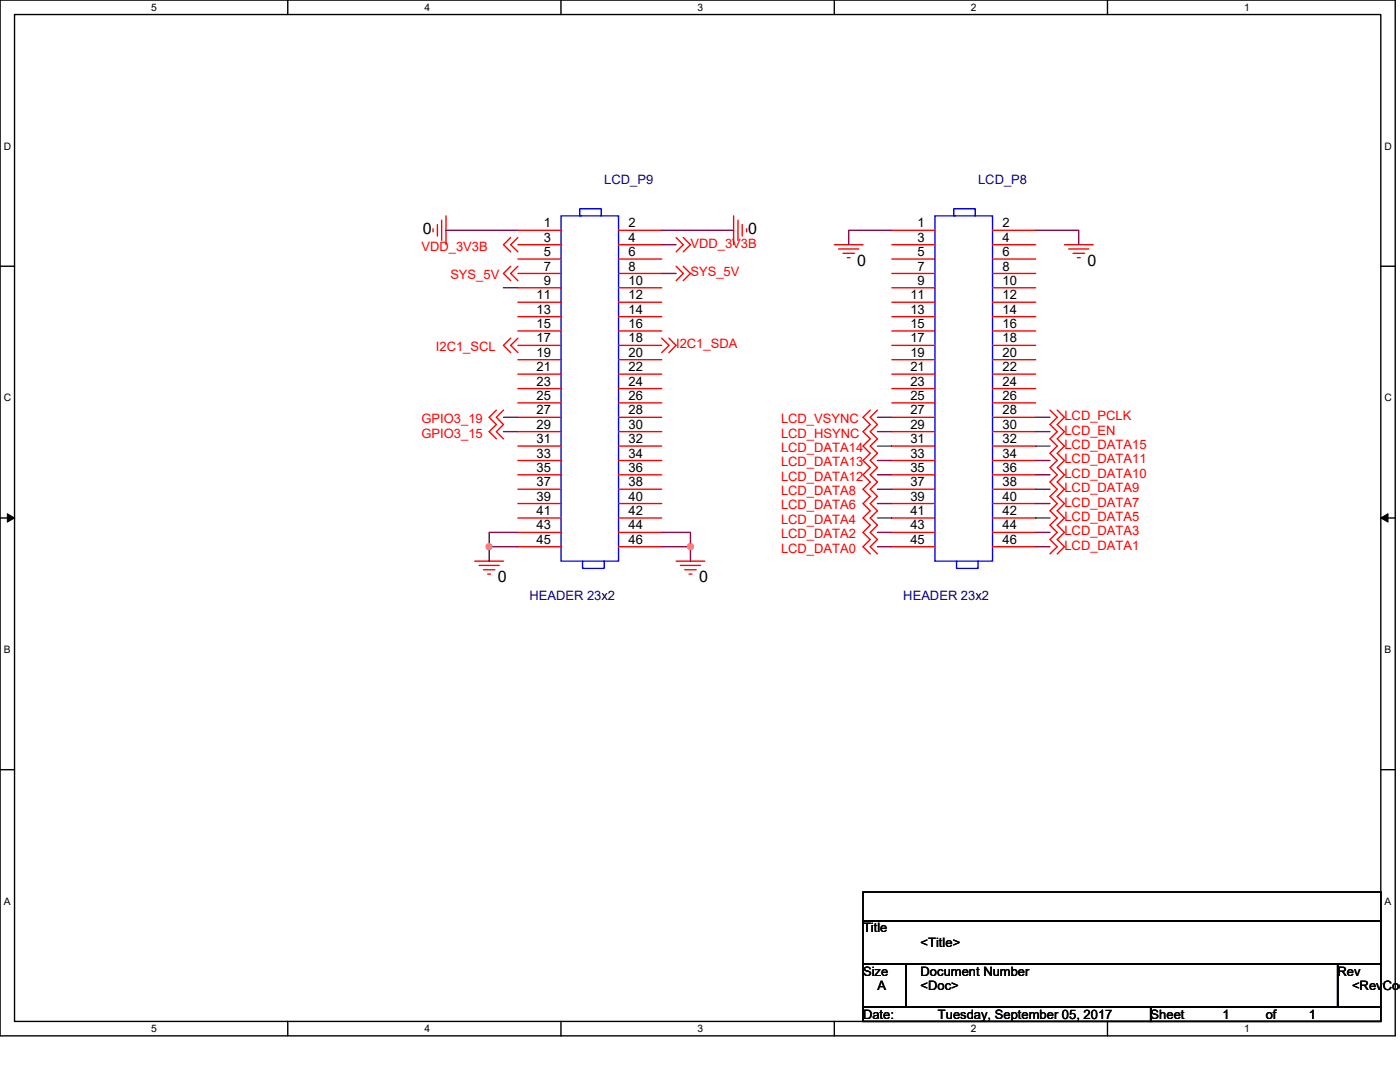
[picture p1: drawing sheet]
<svg xmlns="http://www.w3.org/2000/svg" width="279mm" height="216mm" viewBox="0 0 279 216" stroke-linecap="round" stroke-linejoin="round" font-family="sans-serif">
<path d="M0 0h278.4v206.7h-278.4zM2.9 2.9h272.7v200.9h-272.7z" fill="none" stroke="#000" stroke-width=".28"/>
<g fill="#fff">
<path d="M30.2 .3h1.1v2.3h-1.1z"/>
<path d="M30.2 204.1h1.1v2.3h-1.1z"/>
</g>
<path d="M57.4 0v2.9M57.4 203.8v2.9" fill="none" stroke="#000" stroke-width=".28"/>
<g fill="#fff">
<path d="M84.7 .3h1.1v2.3h-1.1z"/>
<path d="M84.7 204.1h1.1v2.3h-1.1z"/>
</g>
<path d="M112 0v2.9M112 203.8v2.9" fill="none" stroke="#000" stroke-width=".28"/>
<g fill="#fff">
<path d="M139.2 .3h1.2v2.3h-1.2z"/>
<path d="M139.2 204.1h1.2v2.3h-1.2z"/>
</g>
<path d="M166.5 0v2.9M166.5 203.8v2.9" fill="none" stroke="#000" stroke-width=".28"/>
<g fill="#fff">
<path d="M193.8 .3h1.1v2.3h-1.1z"/>
<path d="M193.8 204.1h1.1v2.3h-1.1z"/>
</g>
<path d="M221 0v2.9M221 203.8v2.9" fill="none" stroke="#000" stroke-width=".28"/>
<g fill="#fff">
<path d="M248.3 .3h1.1v2.3h-1.1z"/>
<path d="M248.3 204.1h1.1v2.3h-1.1z"/>
<path d="M.7 28h1.5v2.3h-1.5z"/>
<path d="M276.3 28h1.5v2.3h-1.5z"/>
<path d="M.7 78.2h1.5v2.3h-1.5z"/>
<path d="M276.3 78.2h1.5v2.3h-1.5z"/>
</g>
<path d="M0 53.1h2.9M275.6 53.1h2.8" fill="none" stroke="#000" stroke-width=".28"/>
<g fill="#fff">
<path d="M.7 128.5h1.4v2.2h-1.4z"/>
<path d="M276.3 128.5h1.4v2.2h-1.4z"/>
</g>
<path d="M0 103.4h2.9M275.6 103.4h2.8" fill="none" stroke="#000" stroke-width=".28"/>
<path d="M1.5 102.5l1.4 .9-1.4 .8zM275.6 103.4l1.4-.9v1.7z" fill="#000" stroke="#000" stroke-width=".2"/>
<g fill="#fff">
<path d="M.7 178.7h1.4v2.3h-1.4z"/>
<path d="M276.3 178.7h1.4v2.3h-1.4z"/>
</g>
<path d="M0 153.6h2.9M275.6 153.6h2.8M172.2 178h103.4v5.7h-103.4zM172.2 183.7h103.4v8.6h-103.4zM172.2 192.3h8.6v8.6h-8.6zM180.8 192.3h86.2v8.6h-86.2zM267 192.3h8.6v8.6h-8.6zM172.2 200.9h57.4v2.9h-57.4zM229.6 200.9h46v2.9h-46z" fill="none" stroke="#000" stroke-width=".28"/>
<g fill="none" stroke="#f00" stroke-width=".28">
<path d="M86.4 45.7v.5M87.3 44.8v2.3M88.1 43.9v4.1M89 43.1v5.7M101.9 47.4l-1.4 1.4 1.4 1.4M101.9 53.1l-1.4 1.5 1.4 1.4M103.4 47.4l-1.5 1.4 1.5 1.4M103.4 53.1l-1.5 1.5 1.5 1.4M103.4 46h8.6M103.4 48.8h8.6M103.4 51.7h8.6M103.4 54.6h8.6"/>
<path d="M103.4 57.4h8.6M123.4 46h8.7M123.4 48.8h8.7M123.4 51.7h8.7M123.4 54.6h8.7M123.4 57.4h8.7M134.9 47.4l1.5 1.4-1.5 1.4M134.9 53.1l1.5 1.5-1.5 1.4M136.4 47.4l1.4 1.4-1.4 1.4M136.4 53.1l1.4 1.5-1.4 1.4M146.4 43.1v5.7M147.3 43.9v4.1"/>
<path d="M148.1 44.8v2.3M149 45.7v.5M166.5 48.8h5.7M167.4 49.7h4M168.2 50.5h2.3M169.1 51.4h.6M178 46h8.6M178 48.8h8.6M178 51.7h8.6M178 54.6h8.6M178 57.4h8.6M198.1 46h8.6"/>
<path d="M198.1 48.8h8.6M198.1 51.7h8.6M198.1 54.6h8.6M198.1 57.4h8.6M212.4 48.8h5.8M213.3 49.7h4M214.1 50.5h2.4M215 51.4h.6M101.9 67.5l-1.4 1.4 1.4 1.5M103.4 67.5l-1.5 1.4 1.5 1.5M103.4 60.3h8.6M103.4 63.2h8.6"/>
<path d="M103.4 66h8.6M103.4 68.9h8.6M103.4 71.8h8.6M103.4 74.7h8.6M103.4 77.5h8.6M123.4 60.3h8.7M123.4 63.2h8.7M123.4 66h8.7M123.4 68.9h8.7M123.4 71.8h8.7M123.4 74.7h8.7M123.4 77.5h8.7"/>
<path d="M132.1 67.5l1.4 1.4-1.4 1.5M133.5 67.5l1.4 1.4-1.4 1.5M178 60.3h8.6M178 63.2h8.6M178 66h8.6M178 68.9h8.6M178 71.8h8.6M178 74.7h8.6M178 77.5h8.6M198.1 60.3h8.6M198.1 63.2h8.6M198.1 66h8.6"/>
<path d="M198.1 68.9h8.6M198.1 71.8h8.6M198.1 74.7h8.6M198.1 77.5h8.6M99.1 81.8l-1.5 1.5 1.5 1.4-1.5 1.4 1.5 1.5M100.5 81.8l-1.4 1.5 1.4 1.4-1.4 1.4 1.4 1.5M103.4 80.4h8.6M103.4 83.3h8.6M103.4 86.1h8.6M103.4 89h8.6M103.4 91.9h8.6M103.4 94.7h8.6"/>
<path d="M103.4 97.6h8.6M123.4 80.4h8.7M123.4 83.3h8.7M123.4 86.1h8.7M123.4 89h8.7M123.4 91.9h8.7M123.4 94.7h8.7M123.4 97.6h8.7M173.7 81.8l-1.5 1.5 1.5 1.4-1.5 1.4 1.5 1.5-1.5 1.4 1.5 1.4-1.5 1.5 1.5 1.4-1.5 1.4 1.5 1.5-1.5 1.4 1.5 1.5-1.5 1.4 1.5 1.4-1.5 1.5 1.5 1.4-1.5 1.4 1.5 1.5-1.5 1.4 1.5 1.4M175.1 81.8l-1.4 1.5 1.4 1.4-1.4 1.4 1.4 1.5-1.4 1.4 1.4 1.4-1.4 1.5 1.4 1.4-1.4 1.4 1.4 1.5-1.4 1.4 1.4 1.5-1.4 1.4 1.4 1.4-1.4 1.5 1.4 1.4-1.4 1.4 1.4 1.5-1.4 1.4 1.4 1.4M178 80.4h8.6M178 83.3h8.6"/>
<path d="M178 86.1h8.6M178 89h8.6M178 91.9h8.6M178 94.7h8.6M178 97.6h8.6M198.1 80.4h8.6M198.1 83.3h8.6M198.1 86.1h8.6M198.1 89h8.6M198.1 91.9h8.6M198.1 94.7h8.6M198.1 97.6h8.6"/>
<path d="M209.5 81.8l1.5 1.5-1.5 1.4 1.5 1.4-1.5 1.5 1.5 1.4-1.5 1.4 1.5 1.5-1.5 1.4 1.5 1.4-1.5 1.5 1.5 1.4-1.5 1.5 1.5 1.4-1.5 1.4 1.5 1.5-1.5 1.4 1.5 1.4-1.5 1.5 1.5 1.4-1.5 1.4M211 81.8l1.4 1.5-1.4 1.4 1.4 1.4-1.4 1.5 1.4 1.4-1.4 1.4 1.4 1.5-1.4 1.4 1.4 1.4-1.4 1.5 1.4 1.4-1.4 1.5 1.4 1.4-1.4 1.4 1.4 1.5-1.4 1.4 1.4 1.4-1.4 1.5 1.4 1.4-1.4 1.4M94.7 112h5.8M95.6 112.8h4M96.5 113.7h2.3M97.3 114.6h.6M103.4 100.5h8.6M103.4 103.4h8.6M103.4 106.2h8.6M103.4 109.1h8.6M123.4 100.5h8.7M123.4 103.4h8.7"/>
<path d="M123.4 106.2h8.7M123.4 109.1h8.7M134.9 112h5.8M135.8 112.8h4M136.7 113.7h2.2M137.5 114.6h.6M178 100.5h8.6M178 103.4h8.6M178 106.2h8.6M178 109.1h8.6M198.1 100.5h8.6M198.1 103.4h8.6"/>
<path d="M198.1 106.2h8.6M198.1 109.1h8.6"/>
</g>
<path d="M112 43.1h11.4v68.9h-11.4zM116 43.1h-.3v-1.4h4.3v1.4M186.6 43.1h11.5v68.9h-11.5zM190.6 43.1h-.3v-1.4h4.3v1.4M116.3 112v1.4h4.3v-1.4M190.9 112v1.4h4.3v-1.4" fill="none" stroke="#00f" stroke-width=".28"/>
<g fill="none" stroke="#800040" stroke-width=".28">
<path d="M89 46h14.4M100.5 57.4h2.9M132.1 54.6h2.8M132.1 46h14.3M132.1 48.8h2.8M178 46h-8.6v2.8M206.7 46h8.6v2.8M100.5 83.3h2.9M100.5 86.1h2.9M175.1 83.3h2.9M175.1 91.9h2.9M175.1 97.6h2.9"/>
<path d="M175.1 86.1h2.9M175.1 89h2.9M175.1 94.7h2.9M206.7 94.7h2.8M206.7 89h2.8M206.7 83.3h2.8M206.7 97.6h2.9M206.7 91.9h2.9M206.7 86.1h2.9M103.4 109.1h-5.8v2.9M103.4 106.2h-5.8v2.9M132.1 106.2h5.7v2.9"/>
<path d="M132.1 109.1h5.7v2.9M175.1 103.4h2.9M175.1 109.1h2.9M175.1 100.5h2.9M175.1 106.2h2.9M206.7 106.2h2.8M206.7 100.5h2.8M206.7 109.1h2.9M206.7 103.4h2.9"/>
</g>
<g fill="#f0f" stroke="#f0f" stroke-width=".28">
<circle cx="137.8" cy="109.1" r=".57"/>
<circle cx="97.6" cy="109.1" r=".57"/>
</g>
<g font-size="3.2">
<text x="84.4" y="46.8">0</text>
<text x="149.3" y="46.8">0</text>
<text x="171.1" y="53.1">0</text>
<text x="217" y="53.1">0</text>
<text x="99.3" y="116.2">0</text>
<text x="139.5" y="116.2">0</text>
</g>
<g font-size="2.6" fill="#000080">
<text x="120.6" y="36.8">LCD_P9</text>
<text x="195.2" y="36.8">LCD_P8</text>
<text x="105.6" y="119.7">HEADER 23x2</text>
<text x="180.3" y="119.7">HEADER 23x2</text>
</g>
<g font-size="2.6">
<text x="108.5" y="45.4">1</text>
<text x="125.5" y="45.4">2</text>
<text x="183.1" y="45.4">1</text>
<text x="200.1" y="45.4">2</text>
<text x="108.5" y="48.2">3</text>
<text x="108.5" y="51.1">5</text>
<text x="108.5" y="54">7</text>
<text x="125.5" y="48.2">4</text>
<text x="125.5" y="51.1">6</text>
<text x="125.5" y="54">8</text>
<text x="183.1" y="48.2">3</text>
<text x="183.1" y="51.1">5</text>
<text x="183.1" y="54">7</text>
<text x="200.1" y="48.2">4</text>
<text x="200.1" y="51.1">6</text>
<text x="200.1" y="54">8</text>
<text x="107.1" y="59.7">11</text>
<text x="108.5" y="56.8">9</text>
<text x="125.5" y="56.8">10</text>
<text x="125.5" y="59.7">12</text>
<text x="181.7" y="59.7">11</text>
<text x="183.1" y="56.8">9</text>
<text x="200.1" y="56.8">10</text>
<text x="200.1" y="59.7">12</text>
<text x="107.1" y="62.6">13</text>
<text x="107.1" y="65.4">15</text>
<text x="125.5" y="62.6">14</text>
<text x="125.5" y="65.4">16</text>
<text x="181.7" y="62.6">13</text>
<text x="181.7" y="65.4">15</text>
<text x="200.1" y="62.6">14</text>
<text x="200.1" y="65.4">16</text>
<text x="107.1" y="68.3">17</text>
<text x="107.1" y="71.2">19</text>
<text x="125.5" y="68.3">18</text>
<text x="125.5" y="71.2">20</text>
<text x="181.7" y="68.3">17</text>
<text x="181.7" y="71.2">19</text>
<text x="200.1" y="68.3">18</text>
<text x="200.1" y="71.2">20</text>
<text x="107.1" y="74.1">21</text>
<text x="107.1" y="76.9">23</text>
<text x="125.5" y="74.1">22</text>
<text x="125.5" y="76.9">24</text>
<text x="181.7" y="74.1">21</text>
<text x="181.7" y="76.9">23</text>
<text x="200.1" y="74.1">22</text>
<text x="200.1" y="76.9">24</text>
<text x="107.1" y="79.8">25</text>
<text x="107.1" y="82.7">27</text>
<text x="125.5" y="79.8">26</text>
<text x="125.5" y="82.7">28</text>
<text x="181.7" y="79.8">25</text>
<text x="181.7" y="82.7">27</text>
<text x="200.1" y="79.8">26</text>
<text x="200.1" y="82.7">28</text>
<text x="107.1" y="85.5">29</text>
<text x="107.1" y="88.4">31</text>
<text x="125.5" y="85.5">30</text>
<text x="125.5" y="88.4">32</text>
<text x="181.7" y="85.5">29</text>
<text x="181.7" y="88.4">31</text>
<text x="200.1" y="85.5">30</text>
<text x="200.1" y="88.4">32</text>
<text x="107.1" y="91.3">33</text>
<text x="107.1" y="94.1">35</text>
<text x="125.5" y="91.3">34</text>
<text x="125.5" y="94.1">36</text>
<text x="181.7" y="91.3">33</text>
<text x="181.7" y="94.1">35</text>
<text x="200.1" y="91.3">34</text>
<text x="200.1" y="94.1">36</text>
<text x="107.1" y="97">37</text>
<text x="107.1" y="99.9">39</text>
<text x="125.5" y="97">38</text>
<text x="125.5" y="99.9">40</text>
<text x="181.7" y="97">37</text>
<text x="181.7" y="99.9">39</text>
<text x="200.1" y="97">38</text>
<text x="200.1" y="99.9">40</text>
<text x="107.1" y="102.8">41</text>
<text x="107.1" y="105.6">43</text>
<text x="125.5" y="102.8">42</text>
<text x="125.5" y="105.6">44</text>
<text x="181.7" y="102.8">41</text>
<text x="181.7" y="105.6">43</text>
<text x="200.1" y="102.8">42</text>
<text x="200.1" y="105.6">44</text>
<text x="107.1" y="108.5">45</text>
<text x="125.5" y="108.5">46</text>
<text x="181.7" y="108.5">45</text>
<text x="200.1" y="108.5">46</text>
<text x="172.2" y="186.1">Title</text>
<text x="183.7" y="188.9">&lt;Title&gt;</text>
<text x="172.2" y="194.7">Size</text>
<text x="175.1" y="197.5">A</text>
<text x="183.7" y="194.7">Document Number</text>
<text x="183.7" y="197.5">&lt;Doc&gt;</text>
<text x="267" y="194.7">Rev</text>
<text x="269.8" y="197.5">&lt;RevCod</text>
<text x="172.2" y="203.3">Date:</text>
<text x="187.2" y="203.3">Tuesday, September 05, 2017</text>
<text x="229.6" y="203.3">Sheet</text>
<text x="244" y="203.3">1</text>
<text x="252.6" y="203.3">of</text>
<text x="261.2" y="203.3">1</text>
</g>
<g font-size="2.6" fill="#f00">
<text x="84.1" y="50">VDD_3V3B</text>
<text x="137.8" y="49.4">VDD_3V3B</text>
<text x="89.9" y="55.8">SYS_5V</text>
<text x="137.8" y="55.2">SYS_5V</text>
<text x="87" y="70.1">I2C1_SCL</text>
<text x="134.9" y="69.5">I2C1_SDA</text>
<text x="212.4" y="83.9">LCD_PCLK</text>
<text x="84.1" y="84.5">GPIO3_19</text>
<text x="84.1" y="87.3">GPIO3_15</text>
<text x="155.9" y="84.5">LCD_VSYNC</text>
<text x="155.9" y="87.3">LCD_HSYNC</text>
<text x="212.4" y="89.6">LCD_DATA15</text>
<text x="212.4" y="86.7">LCD_EN</text>
<text x="155.9" y="90.2">LCD_DATA14</text>
<text x="155.9" y="95.9">LCD_DATA12</text>
<text x="155.9" y="93">LCD_DATA13</text>
<text x="212.4" y="95.4">LCD_DATA10</text>
<text x="212.4" y="92.5">LCD_DATA11</text>
<text x="155.9" y="98.8">LCD_DATA8</text>
<text x="155.9" y="101.7">LCD_DATA6</text>
<text x="212.4" y="101.1">LCD_DATA7</text>
<text x="212.4" y="98.2">LCD_DATA9</text>
<text x="155.9" y="104.5">LCD_DATA4</text>
<text x="155.9" y="107.4">LCD_DATA2</text>
<text x="212.4" y="104">LCD_DATA5</text>
<text x="212.4" y="106.8">LCD_DATA3</text>
<text x="155.9" y="110.3">LCD_DATA0</text>
<text x="212.4" y="109.7">LCD_DATA1</text>
</g>
<g font-size="2">
<text x="30.2" y="2.2">5</text>
<text x="84.7" y="2.2">4</text>
<text x="139.2" y="2.2">3</text>
<text x="193.8" y="2.2">2</text>
<text x="248.3" y="2.2">1</text>
<text x=".7" y="29.8">D</text>
<text x="276.3" y="29.8">D</text>
<text x=".7" y="80.1">C</text>
<text x="276.3" y="80.1">C</text>
<text x=".7" y="130.3">B</text>
<text x="276.3" y="130.3">B</text>
<text x=".7" y="180.5">A</text>
<text x="276.3" y="180.5">A</text>
<text x="30.2" y="206">5</text>
<text x="84.7" y="206">4</text>
<text x="139.2" y="206">3</text>
<text x="193.8" y="206">2</text>
<text x="248.3" y="206">1</text>
</g>
</svg>
